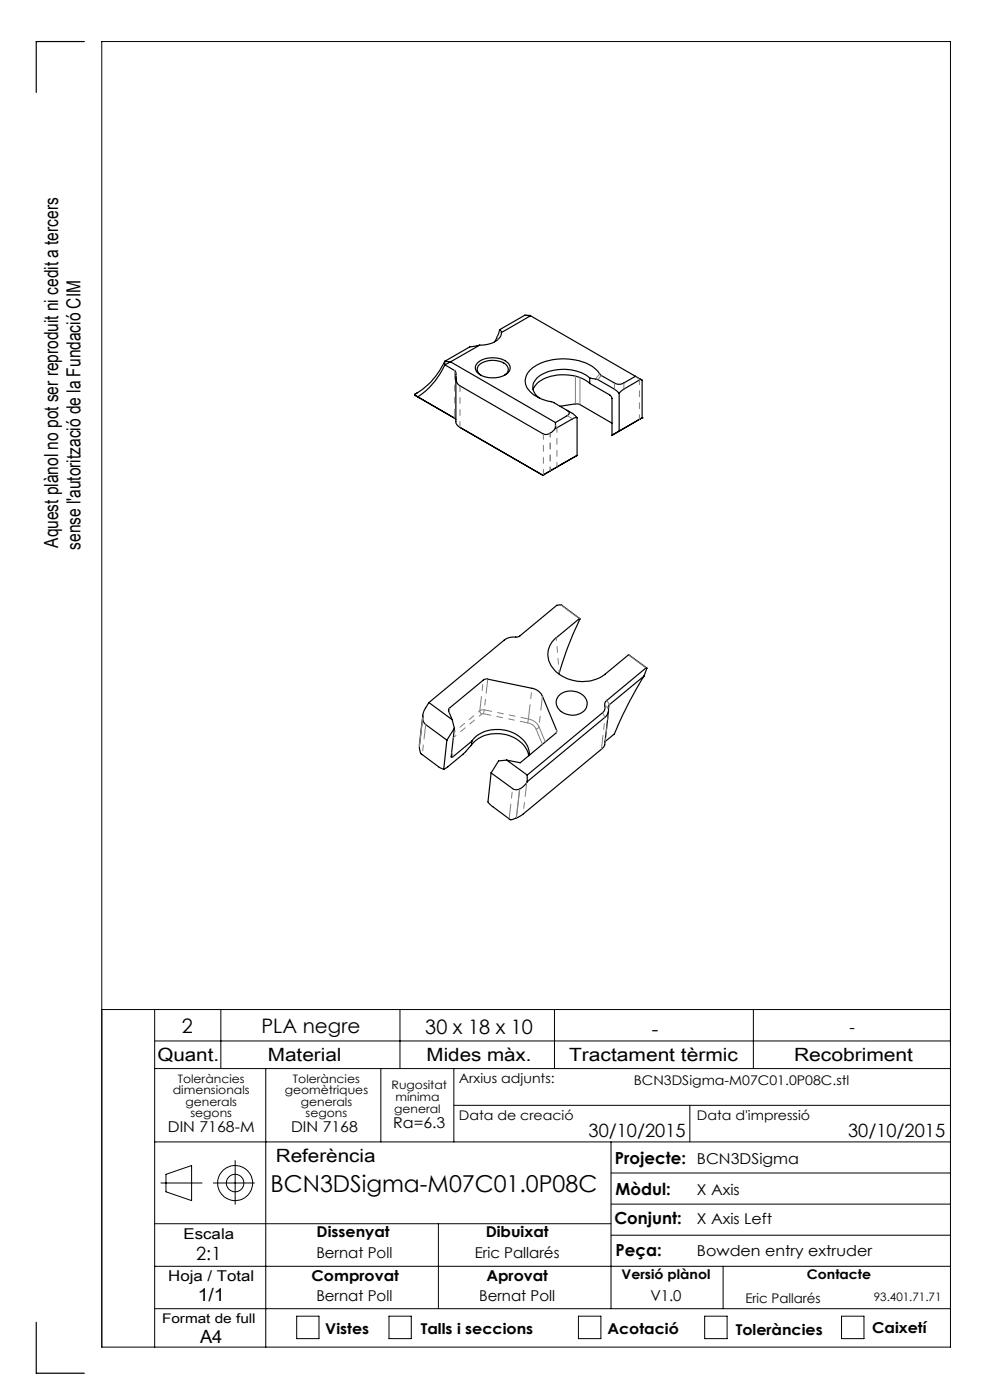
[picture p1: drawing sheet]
<svg xmlns="http://www.w3.org/2000/svg" width="210mm" height="297mm" viewBox="0 0 210 297" stroke-linecap="round" stroke-linejoin="round" font-family="sans-serif">
<g fill="none" stroke="#000" stroke-width=".21">
<path d="M21.6 214.2h180M32.8 214.2v71.6M46.8 214.2v12.5M84.8 214.2v12.5M117.6 214.2v12.5M159.8 214.2v12.5M32.8 220.8h168.8M32.8 226.7h168.8M56.4 226.7v59.1M80.8 226.7v15.5M96.3 226.7v15.5M96.3 234.5h105.3"/>
<path d="M146.3 234.5v7.7M32.8 259.6h96.8M32.8 242.2h168.8M34.1 251h8.8M35.2 249.1l5.4-1.8v7.4l-5.4-1.9zM45.3 251h8.7M49.9 246.2v9.3M93 259.6v18M129.6 242.2v35.4M129.6 255.4h72M129.6 248.8h72M32.8 277.6h168.8"/>
<path d="M32.8 268.6h168.8M62.9 279.2h4.8v4.8h-4.8zM82.5 279.2h4.7v4.8h-4.7zM122.7 279.2h4.8v4.8h-4.8zM129.6 262h72M149.5 279.2h4.7v4.8h-4.7zM153.4 268.6v9M178.5 279.2h4.8v4.8h-4.8zM21.6 285.8h180v-277h-180v277"/>
<circle cx="49.9" cy="251" r="3.7"/>
<circle cx="49.9" cy="251" r="1.86"/>
</g>
<g fill="none" stroke="#000" stroke-width=".25">
<path d="M17.9 8.8h-10.2v10.8M94.3 76.7a15.5 15.5 0 0 1-6.2 6.9M94.3 76.7l1.3 .1M94.3 76.7l.1 .7M94.4 77.4l2.2 1.3 .1 .5a2.58 2.58 0 0 0 .8 2.6l17.8 10.3a2.35 2.35 0 0 0 2.5-1.2M94.4 77.4a16.5 16.5 0 0 1-5.8 6.8M95.6 76.8l-1.2 .6M95.6 76.8l22.2 12.8M96.7 79.9v9.7l.3 .6 .5 .5M101.2 77.1a5.1 5.1 0 0 1 6.8 .1 1.6 1.6 0 0 1-.9 2.4 5.4 5.4 0 0 1-5.9-.7 1.36 1.36 0 0 1 0-1.8zM101.7 73.2l-2 .4-5.4 3.1M101.7 73.2l-6.1 3.6"/>
<path d="M102.1 79.6a1.43 1.43 0 0 1-.9-1.5 1.43 1.43 0 0 1 1.2-1.2 4.6 4.6 0 0 1 5.2 .8 1.33 1.33 0 0 1-.6 1.9M106 70l-.2 .7-.9 1.8M106 70l.3 .3 .1 .3M106.4 70.6a3.1 3.1 0 0 1-3 2.5l-1.7 .1M111.3 66.9l-5.3 3.1M111.3 66.9l1.2 .1M112.5 67l-6.1 3.6M112.5 67l22.3 12.8M134.8 79.8l-2.5 1.4a1.93 1.93 0 0 1-2 0l-2.8-1.5a8.6 8.6 0 0 0-7.2-3.5 10.1 10.1 0 0 0-8.1 2.6 3 3 0 0 0 .5 4.5 9 9 0 0 0 4.6 2l3 1.8M134.8 79.8l1.1 .7M87.9 83.8l8.8 5.2M87.9 83.8l8.5 4.9"/>
<path d="M88.1 83.6l-.2 .2M88.6 83.3l-.5 .3M97.5 90.7l17.6 10.1M97.5 90.7l.6 .3M117.8 89.6v1.3M118.8 86.2l3.2-.5 .8 .1 7 4M119.2 98.4l-4.1 2.4M120.3 87.1a.58 .58 0 0 1 .5 .5 .58 .58 0 0 1-.5 .6l-2.5 1.4M120.3 87.1l1.3 .7 .8 .8M122.4 88.6l-.8 .2-3.8 2.1M122.4 96.6l-7.3 4.2M122.4 88.6v8"/>
<path d="M122.4 96.6l-1.5 .9M125.1 80.2l1.7 .3 3.5 2 1 .9M125.1 80.2a9.5 9.5 0 0 0-11.1-.1 2.63 2.63 0 0 0 .4 4.4M125.1 81.3a9.5 9.5 0 0 0-11.1 0l-.8 1-.1 .4M125.1 81.3l4.2 2.5 .5 .5v8.1M125.1 80.2v1.1M131.3 83.4v8.1M131.3 91.5l-1.5 .9M135.6 89l-4.3 2.5M135.6 89l-5.8 3.4M135.9 80.5l-3.6 2-1 .9M135.9 80.5l.3 .1v8"/>
<path d="M136.2 88.6l-.6 .4M136.2 88.6h.1M115.1 100.8h.1M123 131.2l-3.9-2.8h-1l-7.9 6.6-.7 .1a3.6 3.6 0 0 0-2.6 .7l-15.9 13.2M89.7 152.2l.1 .9 .5 .6 4.5 3.3M89.7 151.8l-.7 6.2v1l.3 .8 3.9 3 .9 .4M89.7 152.2h.1M91 149l-1.1 1.8-.2 1.4M91 149l4.9 3.7M94.8 157l-.7 6.2M95.9 152.7l-.8-1.9 .2-.6 7.4-6.1 .6-.1 9.5 2a3 3 0 0 1 2.2 1.6l3.1 7.3-.1 .5-7.7 6.4-2.8-.5M95.9 152.7l.5 1.8"/>
<path d="M96.4 154.5l-.7 6.2 .4-.2 4-3.3M96.4 154.5l-1.6 2.5M100 158.1l-1.7 1.8-3.5 2.9-.7 .4M100 158.1a7.3 7.3 0 0 1 9.6-1.3 5 5 0 0 1 2.5 3.5M100.1 157.2a7.2 7.2 0 0 1 8.4-1.9 5.5 5.5 0 0 1 3.8 4.9M100.1 157.2l-.1 .9M118.9 147.3a3.8 3.8 0 0 1 5.6 1.4 2.46 2.46 0 0 1-2.5 3 3.4 3.4 0 0 1-4-2.7l.1-.8zM129.1 150.8l-.8 7.2-.2 .5-17.3 14.4a3.8 3.8 0 0 1-2.7 .9l-3.8-2.8-.8-.9 .7-6.1M136.6 143.4l.6-1.7h-.1l-8.4 6.9a1.34 1.34 0 0 0-.4 1.6l-.1 .5-.4 .5-16 13.2M136.6 143.4l-7.3 6.1-.3 .5a2.05 2.05 0 0 1-.7 2.1l-16.5 13.7M136.6 143.4l-3.5 6.2-2.8 6.1-2 1.6M137.2 141.7l-3.9-2.8-4.9 4.1a8.2 8.2 0 0 1-11.5-1.8 4.4 4.4 0 0 1 1.1-5.9l5-4.1a89.5 89.5 0 0 0-4.4 11.8"/>
<path d="M104.2 164l4.5 3.3a2.15 2.15 0 0 0 2.8-1l.3-.5M107.5 161.3l-1.7 .1-1.6 2.6M107.5 161.3l4.3 3.1M111.8 164.4v1.4M7.7 280.5v10.8h10.2"/>
</g>
<path d="M116.7 91.9v8M116.7 99.9v-8" fill="none" stroke="#808080" stroke-width=".21" stroke-dasharray="6.3 1.3 1.3 1.3 1.3 1.3" stroke-dashoffset="5.5"/>
<path d="M118.1 90.7v8.4M135.6 89v-8.4" fill="none" stroke="#808080" stroke-width=".21" stroke-dasharray="6.3 1.3 1.3 1.3 1.3 1.3" stroke-dashoffset="5.4"/>
<g fill="none" stroke="#808080" stroke-width=".21" stroke-dasharray="6.3 1.3 1.3 1.3 1.3 1.3">
<path d="M105.6 72l-.1-.6M127.6 79.6l-.7 .9M118.1 90.7l-.3-.5M121.4 88.8l-1.1-.6M122.1 85.7v-5.9M123 80.1v5.7M126.4 80.4l.8-1.1M130.3 82.5v-1.3M132.3 81.2v1.3M135.6 80.6l-.3-.5M122.9 131.2l-4-2.9M89 158.4l.7-6.2"/>
<path d="M89.7 152.2l-.7 6.1M95.4 150.2l-.1 .9M95.8 159.7l.3 .8M101.8 150.8l.4-.2h.5M101.8 150.8l.4 .7M102.6 151.4l-.4 .1M102.7 150.6l-.1 .8M112.1 152.5a3.1 3.1 0 0 1 2.2 1.7M112.1 152.5l-.2 .8M113.7 154.7a2.42 2.42 0 0 0-1.8-1.4M114.3 154.2l1.4 3.2M114.3 154.2l-.2 .3-.4 .2"/>
<path d="M115.1 157.9l-1.4-3.2M118 155.4l.1-.6M127.8 151.2l.5 .9M128.3 149.7l.7 .5M128.7 148.6l.6 .9M137 141.7l-3.7-2.8M109.6 173.5l.7-6.2M110.2 167.4l-.7 6.1"/>
</g>
<path d="M115.3 100.7v-8.7" fill="none" stroke="#808080" stroke-width=".21" stroke-dasharray="6.3 1.3 1.3 1.3 1.3 1.3" stroke-dashoffset="5.2"/>
<path d="M97.6 81.8v8.8" fill="none" stroke="#808080" stroke-width=".21" stroke-dasharray="6.3 1.3 1.3 1.3 1.3 1.3" stroke-dashoffset="5.1"/>
<path d="M96.4 88.7v-10.1" fill="none" stroke="#808080" stroke-width=".21" stroke-dasharray="6.3 1.3 1.3 1.3 1.3 1.3" stroke-dashoffset="4.5"/>
<path d="M127.6 158.9l.7-6.8M111.7 166l-.7 6.7" fill="none" stroke="#808080" stroke-width=".21" stroke-dasharray="6.3 1.3 1.3 1.3 1.3 1.3" stroke-dashoffset="3.4"/>
<path d="M90.3 153.7l-.7 6.4M108 173.7l.7-6.4" fill="none" stroke="#808080" stroke-width=".21" stroke-dasharray="6.3 1.3 1.3 1.3 1.3 1.3" stroke-dashoffset="3.2"/>
<path d="M101.8 150.8l.7-6.5M103.5 144.1l-.8 6.5M112.1 152.5l.7-6.5M115.1 147.6l-.8 6.6" fill="none" stroke="#808080" stroke-width=".21" stroke-dasharray="6.3 1.3 1.3 1.3 1.3 1.3" stroke-dashoffset="3.3"/>
<path d="M102.2 151.5l-6 5M129.3 149.5l-.9 7.8" fill="none" stroke="#808080" stroke-width=".21" stroke-dasharray="6.3 1.3 1.3 1.3 1.3 1.3" stroke-dashoffset="5.6"/>
<path d="M102.7 150.6l9.4 1.9M111.9 153.3l-9.3-1.9" fill="none" stroke="#808080" stroke-width=".21" stroke-dasharray="6.3 1.3 1.3 1.3 1.3 1.3" stroke-dashoffset="4.7"/>
<path d="M96.3 155.3l5.5-4.5" fill="none" stroke="#808080" stroke-width=".21" stroke-dasharray="6.3 1.3 1.3 1.3 1.3 1.3" stroke-dashoffset="6"/>
<path d="M118 135.3l.6 7.5" fill="none" stroke="#808080" stroke-width=".21" stroke-dasharray="6.3 1.3 1.3 1.3 1.3 1.3" stroke-dashoffset="5.7"/>
<text font-size="4.9" x="57.4" y="253">BCN3DSigma-M07C01.0P08C</text>
<g font-size="4.2">
<text x="38.6" y="219">2</text>
<text x="55.5" y="219.2">PLA negre</text>
<text x="90.2" y="219.4">30 x 18 x 10</text>
<text x="138.3" y="219.7">-</text>
</g>
<g font-size="4.1">
<text x="12.4" y="116.2" transform="rotate(-90 12.4 116.2)">Aquest plànol no pot ser reproduit ni cedit a tercers</text>
<text x="17.1" y="116.6" transform="rotate(-90 17.1 116.6)">sense l'autorització de la Fundació CIM</text>
</g>
<g font-size="3.9">
<text x="33.4" y="225">Quant.</text>
<text x="56.8" y="225">Material</text>
<text x="90.5" y="225">Mides màx.</text>
<text x="120.7" y="225">Tractament tèrmic</text>
<text x="168.4" y="225">Recobriment</text>
<text x="124.8" y="241.3">30/10/2015</text>
<text x="179.9" y="241.3">30/10/2015</text>
<text x="58.5" y="246.5">Referència</text>
<text x="41.6" y="267.2">2:1</text>
<text x="41.9" y="276.1">1/1</text>
<text x="42.4" y="284.9">A4</text>
</g>
<g font-size="3.5">
<text x="180.2" y="219.2">-</text>
<text x="130.5" y="246.8">Projecte:</text>
<text x="130.6" y="253.4">Mòdul:</text>
<text x="130.3" y="259.8">Conjunt:</text>
<text x="130.6" y="266.4">Peça:</text>
</g>
<g font-size="3.2">
<text x="83.4" y="239.3">Ra=6.3</text>
<text x="35.6" y="240.1">DIN 7168-M</text>
<text x="61.7" y="240.1">DIN 7168</text>
<text x="147.8" y="246.8">BCN3DSigma</text>
<text x="147.8" y="253.4">X Axis</text>
<text x="38.9" y="262.9">Escala</text>
<text x="67.2" y="262.5">Dissenyat</text>
<text x="103" y="262.5">Dibuixat</text>
<text x="147.8" y="259.8">X Axis Left</text>
<text x="67.1" y="266.8">Bernat Poll</text>
<text x="100.7" y="266.8">Eric Pallarés</text>
<text x="147.8" y="266.4">Bowden entry extruder</text>
<text x="35.7" y="271.7">Hoja / Total</text>
<text x="66.1" y="271.7">Comprovat</text>
<text x="103.2" y="271.7">Aprovat</text>
<text x="67.1" y="276.1">Bernat Poll</text>
<text x="101.6" y="276.1">Bernat Poll</text>
<text x="138" y="276.1">V1.0</text>
<text x="69" y="283.1">Vistes</text>
<text x="89.3" y="283.1">Talls i seccions</text>
<text x="128.8" y="283.1">Acotació</text>
<text x="156.1" y="283.2">Toleràncies</text>
<text x="185" y="282.8">Caixetí</text>
</g>
<g font-size="2.8">
<text x="97.3" y="229.6">Arxius adjunts:</text>
<text x="134.5" y="230.2">BCN3DSigma-M07C01.0P08C.stl</text>
<text x="97.3" y="237.7">Data de creació</text>
<text x="147.8" y="237.7">Data d'impressió</text>
<text x="131.8" y="271.4">Versió plànol</text>
<text x="171.2" y="271.4">Contacte</text>
<text x="34.4" y="280.7">Format de full</text>
<text x="158.1" y="276.3">Eric Pallarés</text>
</g>
<g font-size="2.5">
<text x="36.7" y="232.1">dimensionals</text>
<text x="37.7" y="229.6">Toleràncies</text>
<text x="60.4" y="232.1">geomètriques</text>
<text x="62.1" y="229.6">Toleràncies</text>
<text x="83.1" y="231">Rugositat</text>
<text x="83.9" y="233.5">mínima</text>
<text x="39.4" y="234.6">generals</text>
<text x="40.4" y="237.1">segons</text>
<text x="63.8" y="234.6">generals</text>
<text x="64.8" y="237.1">segons</text>
<text x="83.6" y="236.2">general</text>
<text x="185.4" y="276.1">93.401.71.71</text>
</g>
</svg>
